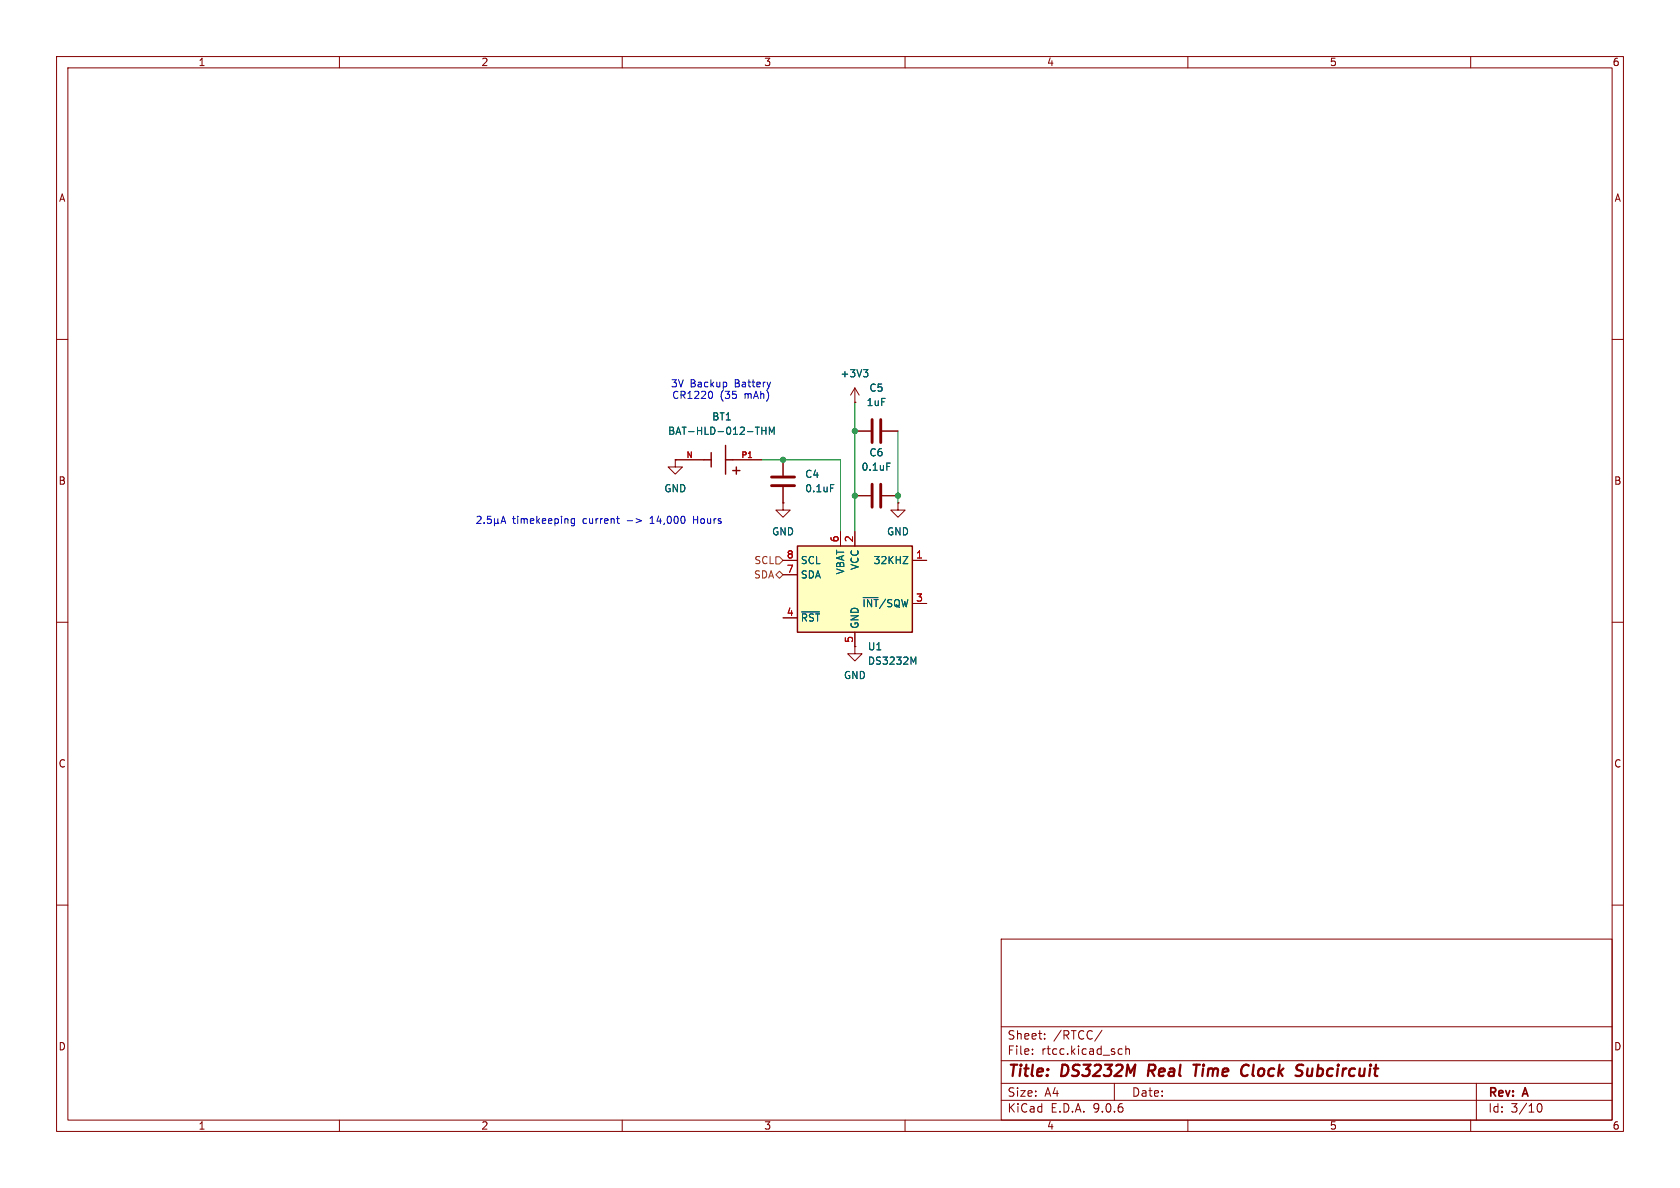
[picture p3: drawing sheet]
(kicad_sch
 (version 20250114)
 (generator "eeschema")
 (generator_version "9.0")
 (paper "A4")
 (title_block
  (title "DS3232M Real Time Clock Subcircuit")
  (rev "A"))
 (lib_symbols
  (symbol "Device:BAT-HLD-012-THM"
   (pin_names
    (offset 1.016)) (exclude_from_sim no) (in_bom yes) (on_board yes)
   (property "Reference" "BT" (at -3.81 3.81 0) (effects (font (size 1.27 1.27)) (justify left bottom)))
   (property "Value" "BAT-HLD-012-THM" (at -3.81 -5.08 0) (effects (font (size 1.27 1.27)) (justify left bottom)))
   (property "Footprint" "BAT-HLD-012-THM:BAT_BAT-HLD-012-THM" (at 0 0 0) (effects (font (size 1.27 1.27)) (justify bottom) (hide yes)))
   (property "Datasheet" "" (at 0 0 0) (effects (font (size 1.27 1.27)) (hide yes)))
   (property "Description" "" (at 0 0 0) (effects (font (size 1.27 1.27)) (hide yes)))
   (property "SnapEDA_Link" "https://www.snapeda.com/parts/BAT-HLD-012-THM/Linx+Technologies+Inc./view-part/?ref=snap" (at 0 0 0) (effects (font (size 1.27 1.27)) (justify bottom) (hide yes)))
   (property "Check_prices" "https://www.snapeda.com/parts/BAT-HLD-012-THM/Linx+Technologies+Inc./view-part/?ref=eda" (at 0 0 0) (effects (font (size 1.27 1.27)) (justify bottom) (hide yes)))
   (property "Package" "None" (at 0 0 0) (effects (font (size 1.27 1.27)) (justify bottom) (hide yes)))
   (property "Price" "None" (at 0 0 0) (effects (font (size 1.27 1.27)) (justify bottom) (hide yes)))
   (property "MF" "Linx Technologies" (at 0 0 0) (effects (font (size 1.27 1.27)) (justify bottom) (hide yes)))
   (property "MP" "BAT-HLD-012-THM" (at 0 0 0) (effects (font (size 1.27 1.27)) (justify bottom) (hide yes)))
   (property "Purchase-URL" "https://www.snapeda.com/api/url_track_click_mouser/?unipart_id=1128418&manufacturer=Linx Technologies&part_name=BAT-HLD-012-THM&search_term=None" (at 0 0 0) (effects (font (size 1.27 1.27)) (justify bottom) (hide yes)))
   (property "Availability" "In Stock" (at 0 0 0) (effects (font (size 1.27 1.27)) (justify bottom) (hide yes)))
   (property "Description_1" "Holder for CR1216 and CR1225 Batteries, Through-Hole Mount, Bulk Packaging" (at 0 0 0) (effects (font (size 1.27 1.27)) (justify bottom) (hide yes)))
   (symbol "BAT-HLD-012-THM_0_0"
    (polyline (pts (xy -3.81 1.905) (xy -2.54 1.905)) (stroke (width 0.254) (type default)) (fill (type none)))
    (polyline (pts (xy -3.175 2.54) (xy -3.175 1.27)) (stroke (width 0.254) (type default)) (fill (type none)))
    (polyline (pts (xy -1.27 2.54) (xy -1.27 0)) (stroke (width 0.254) (type default)) (fill (type none)))
    (polyline (pts (xy -1.27 0) (xy -2.54 0)) (stroke (width 0.254) (type default)) (fill (type none)))
    (polyline (pts (xy -1.27 0) (xy -1.27 -2.54)) (stroke (width 0.254) (type default)) (fill (type none)))
    (polyline (pts (xy 1.27 1.27) (xy 1.27 0)) (stroke (width 0.254) (type default)) (fill (type none)))
    (polyline (pts (xy 1.27 0) (xy 1.27 -1.27)) (stroke (width 0.254) (type default)) (fill (type none)))
    (polyline (pts (xy 1.27 0) (xy 2.54 0)) (stroke (width 0.254) (type default)) (fill (type none)))
    (pin passive line (at -7.62 0 0) (length 5.08) (name "~" (effects (font (size 1.016 1.016)))) (number "P1" (effects (font (size 1.016 1.016)))))
    (pin passive line (at 7.62 0 180) (length 5.08) (name "~" (effects (font (size 1.016 1.016)))) (number "N" (effects (font (size 1.016 1.016))))))
   (embedded_fonts no))
  (symbol "Device:C"
   (pin_numbers (hide yes))
   (pin_names
    (offset 0.254)) (exclude_from_sim no) (in_bom yes) (on_board yes)
   (property "Reference" "C" (at 0.635 2.54 0) (effects (font (size 1.27 1.27)) (justify left)))
   (property "Value" "C" (at 0.635 -2.54 0) (effects (font (size 1.27 1.27)) (justify left)))
   (property "Footprint" "" (at 0.9652 -3.81 0) (effects (font (size 1.27 1.27)) (hide yes)))
   (property "Datasheet" "~" (at 0 0 0) (effects (font (size 1.27 1.27)) (hide yes)))
   (property "Description" "Unpolarized capacitor" (at 0 0 0) (effects (font (size 1.27 1.27)) (hide yes)))
   (symbol "C_0_1"
    (polyline (pts (xy -2.032 0.762) (xy 2.032 0.762)) (stroke (width 0.508) (type default)) (fill (type none)))
    (polyline (pts (xy -2.032 -0.762) (xy 2.032 -0.762)) (stroke (width 0.508) (type default)) (fill (type none))))
   (symbol "C_1_1"
    (pin passive line (at 0 3.81 270) (length 2.794) (name "~" (effects (font (size 1.27 1.27)))) (number "1" (effects (font (size 1.27 1.27)))))
    (pin passive line (at 0 -3.81 90) (length 2.794) (name "~" (effects (font (size 1.27 1.27)))) (number "2" (effects (font (size 1.27 1.27))))))
   (embedded_fonts no))
  (symbol "Timer_RTC:DS3232M" (exclude_from_sim no) (in_bom yes) (on_board yes)
   (property "Reference" "U" (at -7.62 8.89 0) (effects (font (size 1.27 1.27)) (justify right)))
   (property "Value" "DS3232M" (at 10.16 8.89 0) (effects (font (size 1.27 1.27)) (justify right)))
   (property "Footprint" "Package_SO:SOIC-8_3.9x4.9mm_P1.27mm" (at 1.27 -12.7 0) (effects (font (size 1.27 1.27)) (hide yes)))
   (property "Datasheet" "http://datasheets.maximintegrated.com/en/ds/DS3232M.pdf" (at 6.858 3.81 0) (effects (font (size 1.27 1.27)) (hide yes)))
   (property "Description" "±5ppm, I2C Real-Time Clock with SRAM SOIC-8" (at 0 0 0) (effects (font (size 1.27 1.27)) (hide yes)))
   (symbol "DS3232M_0_1"
    (rectangle (start -10.16 7.62) (end 10.16 -7.62) (stroke (width 0.254) (type default)) (fill (type background))))
   (symbol "DS3232M_1_1"
    (pin input line (at -12.7 5.08 0) (length 2.54) (name "SCL" (effects (font (size 1.27 1.27)))) (number "8" (effects (font (size 1.27 1.27)))))
    (pin bidirectional line (at -12.7 2.54 0) (length 2.54) (name "SDA" (effects (font (size 1.27 1.27)))) (number "7" (effects (font (size 1.27 1.27)))))
    (pin bidirectional line (at -12.7 -5.08 0) (length 2.54) (name "~{RST}" (effects (font (size 1.27 1.27)))) (number "4" (effects (font (size 1.27 1.27)))))
    (pin power_in line (at -2.54 10.16 270) (length 2.54) (name "VBAT" (effects (font (size 1.27 1.27)))) (number "6" (effects (font (size 1.27 1.27)))))
    (pin power_in line (at 0 10.16 270) (length 2.54) (name "VCC" (effects (font (size 1.27 1.27)))) (number "2" (effects (font (size 1.27 1.27)))))
    (pin power_in line (at 0 -10.16 90) (length 2.54) (name "GND" (effects (font (size 1.27 1.27)))) (number "5" (effects (font (size 1.27 1.27)))))
    (pin output line (at 12.7 5.08 180) (length 2.54) (name "32KHZ" (effects (font (size 1.27 1.27)))) (number "1" (effects (font (size 1.27 1.27)))))
    (pin open_collector line (at 12.7 -2.54 180) (length 2.54) (name "~{INT}/SQW" (effects (font (size 1.27 1.27)))) (number "3" (effects (font (size 1.27 1.27))))))
   (embedded_fonts no))
  (symbol "power:+3V3"
   (power)
   (pin_numbers (hide yes))
   (pin_names
    (offset 0) (hide yes)) (exclude_from_sim no) (in_bom yes) (on_board yes)
   (property "Reference" "#PWR" (at 0 -3.81 0) (effects (font (size 1.27 1.27)) (hide yes)))
   (property "Value" "+3V3" (at 0 3.556 0) (effects (font (size 1.27 1.27))))
   (property "Footprint" "" (at 0 0 0) (effects (font (size 1.27 1.27)) (hide yes)))
   (property "Datasheet" "" (at 0 0 0) (effects (font (size 1.27 1.27)) (hide yes)))
   (property "Description" "Power symbol creates a global label with name \"+3V3\"" (at 0 0 0) (effects (font (size 1.27 1.27)) (hide yes)))
   (symbol "+3V3_0_1"
    (polyline (pts (xy -0.762 1.27) (xy 0 2.54)) (stroke (width 0) (type default)) (fill (type none)))
    (polyline (pts (xy 0 2.54) (xy 0.762 1.27)) (stroke (width 0) (type default)) (fill (type none)))
    (polyline (pts (xy 0 0) (xy 0 2.54)) (stroke (width 0) (type default)) (fill (type none))))
   (symbol "+3V3_1_1"
    (pin power_in line (at 0 0 90) (length 0) (name "~" (effects (font (size 1.27 1.27)))) (number "1" (effects (font (size 1.27 1.27))))))
   (embedded_fonts no))
  (symbol "power:GND"
   (power)
   (pin_numbers (hide yes))
   (pin_names
    (offset 0) (hide yes)) (exclude_from_sim no) (in_bom yes) (on_board yes)
   (property "Reference" "#PWR" (at 0 -6.35 0) (effects (font (size 1.27 1.27)) (hide yes)))
   (property "Value" "GND" (at 0 -3.81 0) (effects (font (size 1.27 1.27))))
   (property "Footprint" "" (at 0 0 0) (effects (font (size 1.27 1.27)) (hide yes)))
   (property "Datasheet" "" (at 0 0 0) (effects (font (size 1.27 1.27)) (hide yes)))
   (property "Description" "Power symbol creates a global label with name \"GND\" , ground" (at 0 0 0) (effects (font (size 1.27 1.27)) (hide yes)))
   (symbol "GND_0_1"
    (polyline (pts (xy 0 0) (xy 0 -1.27) (xy 1.27 -1.27) (xy 0 -2.54) (xy -1.27 -1.27) (xy 0 -1.27)) (stroke (width 0) (type default)) (fill (type none))))
   (symbol "GND_1_1"
    (pin power_in line (at 0 0 270) (length 0) (name "~" (effects (font (size 1.27 1.27)))) (number "1" (effects (font (size 1.27 1.27))))))
   (embedded_fonts no)))
 (text "2.5µA timekeeping current -> 14,000 Hours"
  (exclude_from_sim no)
  (at 105.918 92.202 0)
  (effects (font (size 1.27 1.27))))
 (text "3V Backup Battery\nCR1220 (35 mAh)"
  (exclude_from_sim no)
  (at 127.508 69.088 0)
  (effects (font (size 1.27 1.27))))
 (junction
  (at 151.13 76.2)
  (diameter 0)
  (color 0 0 0 0))
 (junction
  (at 138.43 81.28)
  (diameter 0)
  (color 0 0 0 0))
 (junction
  (at 151.13 87.63)
  (diameter 0)
  (color 0 0 0 0))
 (junction
  (at 158.75 87.63)
  (diameter 0)
  (color 0 0 0 0))
 (wire
  (pts (xy 151.13 71.12) (xy 151.13 76.2))
  (stroke (width 0) (type default)))
 (wire
  (pts (xy 134.62 81.28) (xy 138.43 81.28))
  (stroke (width 0) (type default)))
 (wire
  (pts (xy 158.75 76.2) (xy 158.75 87.63))
  (stroke (width 0) (type default)))
 (wire
  (pts (xy 151.13 87.63) (xy 151.13 93.98))
  (stroke (width 0) (type default)))
 (wire
  (pts (xy 151.13 76.2) (xy 151.13 87.63))
  (stroke (width 0) (type default)))
 (wire
  (pts (xy 148.59 81.28) (xy 148.59 93.98))
  (stroke (width 0) (type default)))
 (wire
  (pts (xy 158.75 87.63) (xy 158.75 88.9))
  (stroke (width 0) (type default)))
 (wire
  (pts (xy 138.43 81.28) (xy 148.59 81.28))
  (stroke (width 0) (type default)))
 (hierarchical_label "SCL"
  (shape input)
  (at 138.43 99.06 180)
  (effects (font (size 1.27 1.27)) (justify right)))
 (hierarchical_label "SDA"
  (shape bidirectional)
  (at 138.43 101.6 180)
  (effects (font (size 1.27 1.27)) (justify right)))
 (symbol
  (lib_id "power:GND")
  (at 119.38 81.28 0)
  (unit 1)
  (exclude_from_sim no)
  (in_bom yes)
  (on_board yes)
  (dnp no)
  (fields_autoplaced yes)
  (property "Reference" "#PWR09" (at 119.38 87.63 0) (effects (font (size 1.27 1.27)) (hide yes)))
  (property "Value" "GND" (at 119.38 86.36 0) (effects (font (size 1.27 1.27))))
  (property "Footprint" "" (at 119.38 81.28 0) (effects (font (size 1.27 1.27)) (hide yes)))
  (property "Datasheet" "" (at 119.38 81.28 0) (effects (font (size 1.27 1.27)) (hide yes)))
  (property "Description" "Power symbol creates a global label with name \"GND\" , ground" (at 119.38 81.28 0) (effects (font (size 1.27 1.27)) (hide yes)))
  (pin "1"))
 (symbol
  (lib_id "power:+3V3")
  (at 151.13 71.12 0)
  (unit 1)
  (exclude_from_sim no)
  (in_bom yes)
  (on_board yes)
  (dnp no)
  (fields_autoplaced yes)
  (property "Reference" "#PWR011" (at 151.13 74.93 0) (effects (font (size 1.27 1.27)) (hide yes)))
  (property "Value" "+3V3" (at 151.13 66.04 0) (effects (font (size 1.27 1.27))))
  (property "Footprint" "" (at 151.13 71.12 0) (effects (font (size 1.27 1.27)) (hide yes)))
  (property "Datasheet" "" (at 151.13 71.12 0) (effects (font (size 1.27 1.27)) (hide yes)))
  (property "Description" "Power symbol creates a global label with name \"+3V3\"" (at 151.13 71.12 0) (effects (font (size 1.27 1.27)) (hide yes)))
  (pin "1"))
 (symbol
  (lib_id "Device:C")
  (at 154.94 87.63 90)
  (unit 1)
  (exclude_from_sim no)
  (in_bom yes)
  (on_board yes)
  (dnp no)
  (fields_autoplaced yes)
  (property "Reference" "C6" (at 154.94 80.01 90) (effects (font (size 1.27 1.27))))
  (property "Value" "0.1uF" (at 154.94 82.55 90) (effects (font (size 1.27 1.27))))
  (property "Footprint" "Capacitor_SMD:C_0603_1608Metric" (at 158.75 86.6648 0) (effects (font (size 1.27 1.27)) (hide yes)))
  (property "Datasheet" "~" (at 154.94 87.63 0) (effects (font (size 1.27 1.27)) (hide yes)))
  (property "Description" "Unpolarized capacitor" (at 154.94 87.63 0) (effects (font (size 1.27 1.27)) (hide yes)))
  (pin "1")
  (pin "2"))
 (symbol
  (lib_id "Device:BAT-HLD-012-THM")
  (at 127 81.28 180)
  (unit 1)
  (exclude_from_sim no)
  (in_bom yes)
  (on_board yes)
  (dnp no)
  (fields_autoplaced yes)
  (property "Reference" "BT1" (at 127.635 73.66 0) (effects (font (size 1.27 1.27))))
  (property "Value" "BAT-HLD-012-THM" (at 127.635 76.2 0) (effects (font (size 1.27 1.27))))
  (property "Footprint" "Battery:BAT_BAT-HLD-012-THM" (at 127 81.28 0) (effects (font (size 1.27 1.27)) (justify bottom) (hide yes)))
  (property "Datasheet" "" (at 127 81.28 0) (effects (font (size 1.27 1.27)) (hide yes)))
  (property "Description" "" (at 127 81.28 0) (effects (font (size 1.27 1.27)) (hide yes)))
  (property "SnapEDA_Link" "https://www.snapeda.com/parts/BAT-HLD-012-THM/Linx+Technologies+Inc./view-part/?ref=snap" (at 127 81.28 0) (effects (font (size 1.27 1.27)) (justify bottom) (hide yes)))
  (property "Check_prices" "https://www.snapeda.com/parts/BAT-HLD-012-THM/Linx+Technologies+Inc./view-part/?ref=eda" (at 127 81.28 0) (effects (font (size 1.27 1.27)) (justify bottom) (hide yes)))
  (property "Package" "None" (at 127 81.28 0) (effects (font (size 1.27 1.27)) (justify bottom) (hide yes)))
  (property "Price" "None" (at 127 81.28 0) (effects (font (size 1.27 1.27)) (justify bottom) (hide yes)))
  (property "MF" "Linx Technologies" (at 127 81.28 0) (effects (font (size 1.27 1.27)) (justify bottom) (hide yes)))
  (property "MP" "BAT-HLD-012-THM" (at 127 81.28 0) (effects (font (size 1.27 1.27)) (justify bottom) (hide yes)))
  (property "Purchase-URL" "https://www.snapeda.com/api/url_track_click_mouser/?unipart_id=1128418&manufacturer=Linx Technologies&part_name=BAT-HLD-012-THM&search_term=None" (at 127 81.28 0) (effects (font (size 1.27 1.27)) (justify bottom) (hide yes)))
  (property "Availability" "In Stock" (at 127 81.28 0) (effects (font (size 1.27 1.27)) (justify bottom) (hide yes)))
  (property "Description_1" "Holder for CR1216 and CR1225 Batteries, Through-Hole Mount, Bulk Packaging" (at 127 81.28 0) (effects (font (size 1.27 1.27)) (justify bottom) (hide yes)))
  (pin "P1")
  (pin "N"))
 (symbol
  (lib_id "power:GND")
  (at 158.75 88.9 0)
  (unit 1)
  (exclude_from_sim no)
  (in_bom yes)
  (on_board yes)
  (dnp no)
  (fields_autoplaced yes)
  (property "Reference" "#PWR013" (at 158.75 95.25 0) (effects (font (size 1.27 1.27)) (hide yes)))
  (property "Value" "GND" (at 158.75 93.98 0) (effects (font (size 1.27 1.27))))
  (property "Footprint" "" (at 158.75 88.9 0) (effects (font (size 1.27 1.27)) (hide yes)))
  (property "Datasheet" "" (at 158.75 88.9 0) (effects (font (size 1.27 1.27)) (hide yes)))
  (property "Description" "Power symbol creates a global label with name \"GND\" , ground" (at 158.75 88.9 0) (effects (font (size 1.27 1.27)) (hide yes)))
  (pin "1"))
 (symbol
  (lib_id "Timer_RTC:DS3232M")
  (at 151.13 104.14 0)
  (unit 1)
  (exclude_from_sim no)
  (in_bom yes)
  (on_board yes)
  (dnp no)
  (fields_autoplaced yes)
  (property "Reference" "U1" (at 153.3241 114.3 0) (effects (font (size 1.27 1.27)) (justify left)))
  (property "Value" "DS3232M" (at 153.3241 116.84 0) (effects (font (size 1.27 1.27)) (justify left)))
  (property "Footprint" "Package_SO:SOIC-8_3.9x4.9mm_P1.27mm" (at 152.4 116.84 0) (effects (font (size 1.27 1.27)) (hide yes)))
  (property "Datasheet" "http://datasheets.maximintegrated.com/en/ds/DS3232M.pdf" (at 157.988 100.33 0) (effects (font (size 1.27 1.27)) (hide yes)))
  (property "Description" "±5ppm, I2C Real-Time Clock with SRAM SOIC-8" (at 151.13 104.14 0) (effects (font (size 1.27 1.27)) (hide yes)))
  (pin "2")
  (pin "1")
  (pin "6")
  (pin "8")
  (pin "5")
  (pin "3")
  (pin "4")
  (pin "7"))
 (symbol
  (lib_id "power:GND")
  (at 151.13 114.3 0)
  (unit 1)
  (exclude_from_sim no)
  (in_bom yes)
  (on_board yes)
  (dnp no)
  (fields_autoplaced yes)
  (property "Reference" "#PWR012" (at 151.13 120.65 0) (effects (font (size 1.27 1.27)) (hide yes)))
  (property "Value" "GND" (at 151.13 119.38 0) (effects (font (size 1.27 1.27))))
  (property "Footprint" "" (at 151.13 114.3 0) (effects (font (size 1.27 1.27)) (hide yes)))
  (property "Datasheet" "" (at 151.13 114.3 0) (effects (font (size 1.27 1.27)) (hide yes)))
  (property "Description" "Power symbol creates a global label with name \"GND\" , ground" (at 151.13 114.3 0) (effects (font (size 1.27 1.27)) (hide yes)))
  (pin "1"))
 (symbol
  (lib_id "Device:C")
  (at 154.94 76.2 90)
  (unit 1)
  (exclude_from_sim no)
  (in_bom yes)
  (on_board yes)
  (dnp no)
  (fields_autoplaced yes)
  (property "Reference" "C5" (at 154.94 68.58 90) (effects (font (size 1.27 1.27))))
  (property "Value" "1uF" (at 154.94 71.12 90) (effects (font (size 1.27 1.27))))
  (property "Footprint" "Capacitor_SMD:C_0603_1608Metric" (at 158.75 75.2348 0) (effects (font (size 1.27 1.27)) (hide yes)))
  (property "Datasheet" "~" (at 154.94 76.2 0) (effects (font (size 1.27 1.27)) (hide yes)))
  (property "Description" "Unpolarized capacitor" (at 154.94 76.2 0) (effects (font (size 1.27 1.27)) (hide yes)))
  (pin "1")
  (pin "2"))
 (symbol
  (lib_id "Device:C")
  (at 138.43 85.09 180)
  (unit 1)
  (exclude_from_sim no)
  (in_bom yes)
  (on_board yes)
  (dnp no)
  (fields_autoplaced yes)
  (property "Reference" "C4" (at 142.24 83.8199 0) (effects (font (size 1.27 1.27)) (justify right)))
  (property "Value" "0.1uF" (at 142.24 86.3599 0) (effects (font (size 1.27 1.27)) (justify right)))
  (property "Footprint" "Capacitor_SMD:C_0603_1608Metric" (at 137.4648 81.28 0) (effects (font (size 1.27 1.27)) (hide yes)))
  (property "Datasheet" "~" (at 138.43 85.09 0) (effects (font (size 1.27 1.27)) (hide yes)))
  (property "Description" "Unpolarized capacitor" (at 138.43 85.09 0) (effects (font (size 1.27 1.27)) (hide yes)))
  (pin "1")
  (pin "2"))
 (symbol
  (lib_id "power:GND")
  (at 138.43 88.9 0)
  (unit 1)
  (exclude_from_sim no)
  (in_bom yes)
  (on_board yes)
  (dnp no)
  (fields_autoplaced yes)
  (property "Reference" "#PWR010" (at 138.43 95.25 0) (effects (font (size 1.27 1.27)) (hide yes)))
  (property "Value" "GND" (at 138.43 93.98 0) (effects (font (size 1.27 1.27))))
  (property "Footprint" "" (at 138.43 88.9 0) (effects (font (size 1.27 1.27)) (hide yes)))
  (property "Datasheet" "" (at 138.43 88.9 0) (effects (font (size 1.27 1.27)) (hide yes)))
  (property "Description" "Power symbol creates a global label with name \"GND\" , ground" (at 138.43 88.9 0) (effects (font (size 1.27 1.27)) (hide yes)))
  (pin "1")))
